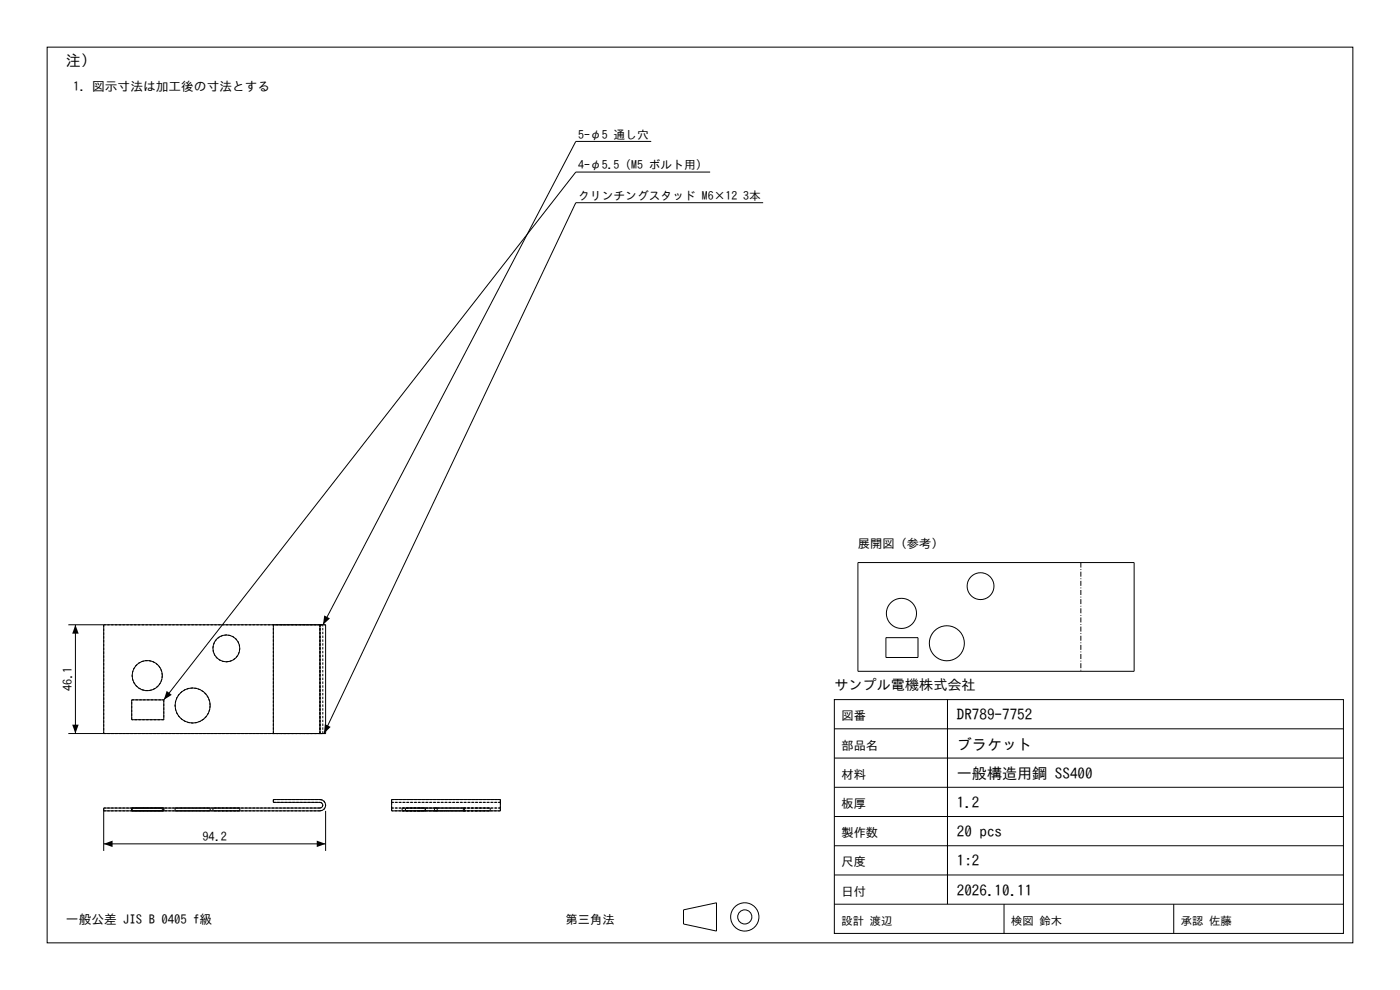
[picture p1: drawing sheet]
<svg xmlns="http://www.w3.org/2000/svg" width="297mm" height="210mm" viewBox="0 0 297 210" stroke-linecap="round" stroke-linejoin="round" font-family="sans-serif">
<g fill="none" stroke="#000" stroke-width=".21">
<path d="M10 10h277v190h-277zM138.2 30h-16l-53.7 102.5M150.7 36.5h-28.5l-87.5 112M161.9 43h-39.7l-53.5 112.6M182 119.3h58.6v23.1h-58.6zM14.5 132.5h53.4M16 132.5v23.1M22 132.5v23.1M58 132.5v23.1M67.9 132.5h1.2v23.1h-1.2M67.9 132.5v23.1M187.9 135.3h6.8v4.2h-6.8z"/>
<path d="M14.5 155.6h53.4M27.9 148.5h6.8v4.2h-6.8zM177 148.4h108v49.6h-108zM177 154.6h108M201 148.4v43.4M22 172h45.9a1.2 1.2 0 0 0 1.2-1.2 1.2 1.2 0 0 0-1.2-1.2h-9.9v.6h9.9a.6 .6 0 0 1 .6 .6 .6 .6 0 0 1-.6 .6h-45.9v9.1M22 179h47.1M69.1 172v8.5M83.1 169.6h23.1v2.4h-23.1zM177 179.4h108M177 173.2h108M177 167h108"/>
<path d="M177 160.8h108M145 193l7-1.5v6l-7-1.5zM177 191.8h108M177 185.6h108M213 191.8v6.2M249 191.8v6.2"/>
<circle cx="48" cy="137.5" r="2.85"/>
<circle cx="191.2" cy="130.1" r="3.2"/>
<circle cx="200.9" cy="136.5" r="3.7"/>
<circle cx="208" cy="124.3" r="2.85"/>
<circle cx="31.2" cy="143.3" r="3.2"/>
<circle cx="40.9" cy="149.7" r="3.7"/>
<circle cx="158" cy="194.5" r="3"/>
<circle cx="158" cy="194.5" r="1.5"/>
</g>
<g fill="none" stroke="#000" stroke-width=".21" stroke-dasharray=".5 .3" stroke-linecap="butt">
<path d="M22 132.5v23.1M50.9 137.5a2.85 2.85 0 0 1-4.1 2.6 2.85 2.85 0 0 1-.6-4.7 2.85 2.85 0 0 1 4.6 1.4l.1 .7M58 132.5h9.9M67.9 132.5h-45.9M67.9 132.5h-9.9M67.9 132.5h1.2M67.9 132.5h.6M67.9 132.5v23.1M68.5 132.5h-.6M22 155.6h45.9M27.9 148.5h6.8M27.9 152.7v-4.2"/>
<path d="M34.4 143.3a3.2 3.2 0 0 1-4.5 2.9 3.2 3.2 0 0 1-.7-5.4 3.2 3.2 0 0 1 5.1 1.7l.1 .8M34.7 148.5v4.2M34.7 152.7h-6.8M44.6 149.7a3.7 3.7 0 0 1-5.3 3.3 3.7 3.7 0 0 1-.8-6.3 3.7 3.7 0 0 1 6 2.1l.1 .9M58 155.6h9.9M58 155.6v-23.1M67.9 155.6h.6M67.9 155.6h-9.9M67.9 155.6h1.2M67.9 155.6v-23.1M68.5 155.6h-.6M68.5 155.6v-23.1"/>
<path d="M22 172v-.6M27.9 172h6.8M27.9 171.4h6.8M27.9 172v-.6M28 172h6.4M28 171.4h6.4M28 171.4v.6M34.4 172h-6.4M34.4 171.4h-6.4M34.4 172v-.6M34.7 172h-6.8M34.7 171.4h-6.8"/>
<path d="M34.7 172v-.6M37.1 172h7.5M37.1 171.4h7.5M37.1 171.4v.6M44.6 172h-7.5M44.6 171.4h-7.5M44.6 172v-.6M45.2 172h5.7M45.2 171.4h5.7M45.2 171.4v.6M50.9 172h-5.7M50.9 171.4h-5.7"/>
<path d="M50.9 172v-.6M58 169.6h9.9M58 169.6v.6M58 170.2h9.9M67.9 172h-45.9M67.9 171.4h-45.9M67.9 172a1.2 1.2 0 0 0 1.2-1.2 1.2 1.2 0 0 0-1.2-1.2M67.9 170.2a.6 .6 0 0 1 .6 .6 .6 .6 0 0 1-.6 .6M83.1 172v-.6M83.1 170.2v1.2M83.1 169.6v.6M83.1 171.4h23.1"/>
<path d="M83.1 169.6h23.1M83.1 170.2h23.1M85.3 172h7.4M85.3 171.4h7.4M85.3 171.4v.6M86 172h4.2M86 171.4h4.2M86 172v-.6M89 172h-3.7M89 171.4h-3.7M90.2 172h-4.2M90.2 171.4h-4.2"/>
<path d="M90.2 172v-.6M92.2 172h6.4M92.2 171.4h6.4M92.2 171.4v.6M92.7 172h-3.7M92.7 171.4h-3.7M92.7 171.4v.6M95.4 172h-3.2M95.4 171.4h-3.2M98.3 172h5.7M98.3 171.4h5.7M98.3 171.4v.6"/>
<path d="M98.6 172h-3.2M98.6 171.4h-3.2M98.6 171.4v.6M101.1 172h-2.8M101.1 171.4h-2.8M104 172h-2.9M104 171.4h-2.9M104 171.4v.6M106.2 172v-.6M106.2 172h-23.1M106.2 171.4h-23.1M106.2 169.6v.6"/>
<path d="M106.2 170.2v1.2M106.2 170.2h-23.1"/>
</g>
<path d="M16 132.5l.7 1.9h-1.4zM68.8 130.5l1.2 .7-1.5 1.3zM15.3 153.7h1.4l-.7 1.9zM35.4 146.6l1 .8-1.7 1.1zM68.9 153.6l1.3 .6-1.5 1.4zM22 179l1.9-.7v1.4zM67.2 178.3l1.9 .7-1.9 .7z" fill="#000"/>
<path d="M229.3 119.3v23.1" fill="none" stroke="#000" stroke-width=".21" stroke-dasharray="1.1 .4 .2 .4" stroke-linecap="butt"/>
<g font-size="3.2">
<text x="14" y="14">注）</text>
<text x="203" y="152.8">DR789-7752</text>
<text x="203" y="159">ブラケット</text>
<text x="203" y="165.2">一般構造用鋼 SS400</text>
<text x="203" y="171.4">1.2</text>
<text x="203" y="177.6">20 pcs</text>
<text x="203" y="183.8">1:2</text>
<text x="203" y="190">2026.10.11</text>
</g>
<text font-size="3" x="177" y="146.4">サンプル電機株式会社</text>
<g font-size="2.7">
<text x="15.5" y="19.2">1. 図示寸法は加工後の寸法とする</text>
<text x="14" y="196">一般公差 JIS B 0405 f級</text>
</g>
<g font-size="2.6">
<text x="182" y="116.3">展開図（参考）</text>
<text x="15.3" y="146.7" transform="rotate(-90 15.3 146.7)">46.1</text>
<text x="178.5" y="152.8">図番</text>
<text x="178.5" y="159">部品名</text>
<text x="178.5" y="165.2">材料</text>
<text x="178.5" y="171.4">板厚</text>
<text x="42.9" y="178.3">94.2</text>
<text x="178.5" y="177.6">製作数</text>
<text x="178.5" y="183.8">尺度</text>
<text x="178.5" y="190">日付</text>
<text x="120" y="196">第三角法</text>
</g>
<g font-size="2.5">
<text x="122.7" y="29.4">5-φ5 通し穴</text>
<text x="122.7" y="35.9">4-φ5.5（M5 ボルト用）</text>
<text x="122.7" y="42.4">クリンチングスタッド M6×12 3本</text>
</g>
<g font-size="2.4">
<text x="178.5" y="196.2">設計 渡辺</text>
<text x="214.5" y="196.2">検図 鈴木</text>
<text x="250.5" y="196.2">承認 佐藤</text>
</g>
</svg>
